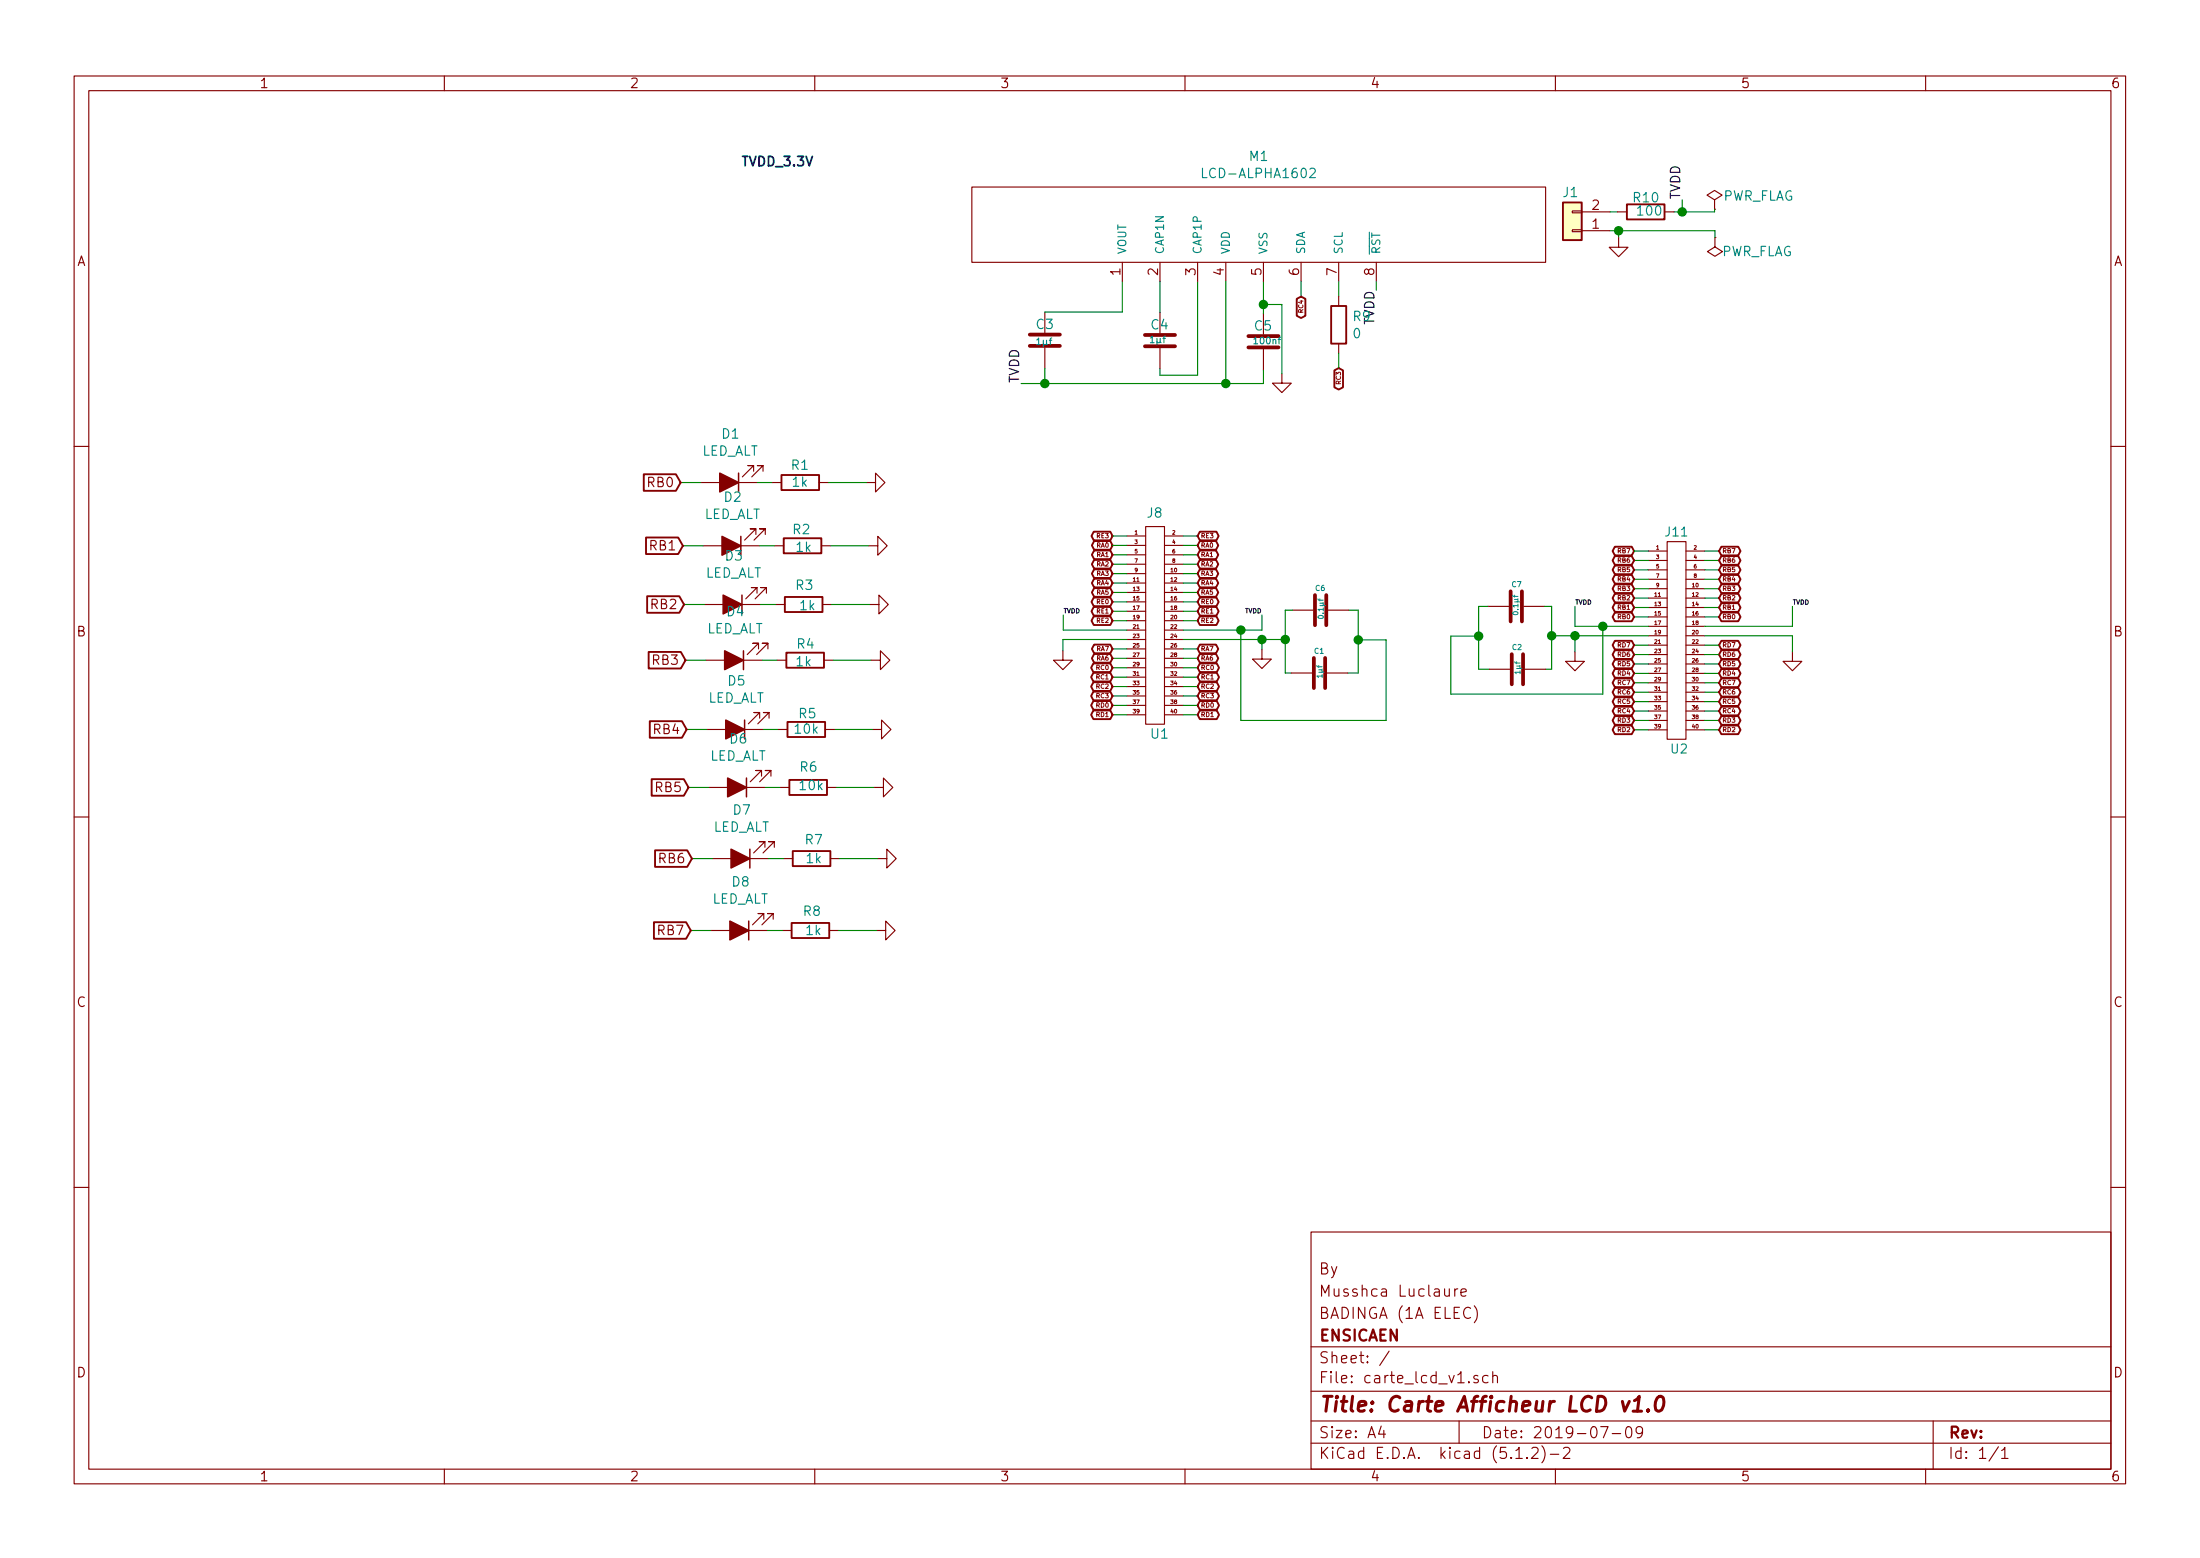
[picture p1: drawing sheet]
EESchema Schematic File Version 4
LIBS:carte_lcd_v1-cache
EELAYER 29 0
EELAYER END
$Descr A4 11693 8268
encoding utf-8
Sheet 1 1
Title "Carte Afficheur LCD v1.0"
Date "2019-07-09"
Rev ""
Comp "ENSICAEN"
Comment1 "BADINGA (1A ELEC)"
Comment2 "Musshca Luclaure"
Comment3 "By"
Comment4 ""
$EndDescr
$Comp
L 4xxx:J8 U1
U 1 1
P 6140 3238
F 0 "U1" H 6164 2588 50  0000 C CNN
F 1 "J8" H 6138 3762 50  0000 C CNN
F 2 "Connector_PinHeader_2.54mm:PinHeader_2x20_P2.54mm_Vertical" H 6140 3238 50  0001 C CNN
F 3 "" H 6140 3238 50  0001 C CNN
	1    6140 3238
	1    0    0    -1  
$EndComp
Text GLabel 5914 2838 0    24   BiDi ~ 0
RE3
Text GLabel 5914 2888 0    24   BiDi ~ 0
RA0
Wire Wire Line
	5990 2838 5914 2838
Wire Wire Line
	6366 2838 6290 2838
Wire Wire Line
	6366 2888 6290 2888
Wire Wire Line
	6366 2938 6290 2938
Wire Wire Line
	6366 2988 6290 2988
Wire Wire Line
	6366 3038 6290 3038
Wire Wire Line
	6366 3088 6290 3088
Wire Wire Line
	6366 3138 6290 3138
Wire Wire Line
	6366 3188 6290 3188
Wire Wire Line
	6366 3238 6290 3238
Wire Wire Line
	6366 3288 6290 3288
Wire Wire Line
	6366 3438 6290 3438
Wire Wire Line
	6366 3488 6290 3488
Wire Wire Line
	6366 3538 6290 3538
Wire Wire Line
	6366 3588 6290 3588
Wire Wire Line
	6366 3638 6290 3638
Wire Wire Line
	6366 3688 6290 3688
Wire Wire Line
	6366 3738 6290 3738
Wire Wire Line
	6366 3788 6290 3788
Wire Wire Line
	5990 2888 5914 2888
Wire Wire Line
	5990 2938 5914 2938
Wire Wire Line
	5990 2988 5914 2988
Wire Wire Line
	5990 3038 5914 3038
Wire Wire Line
	5990 3088 5914 3088
Wire Wire Line
	5990 3138 5914 3138
Wire Wire Line
	5990 3188 5914 3188
Wire Wire Line
	5990 3238 5914 3238
Wire Wire Line
	5990 3288 5914 3288
Wire Wire Line
	5990 3438 5914 3438
Wire Wire Line
	5990 3488 5914 3488
Wire Wire Line
	5990 3538 5914 3538
Wire Wire Line
	5990 3588 5914 3588
Wire Wire Line
	5990 3638 5914 3638
Wire Wire Line
	5990 3688 5914 3688
Wire Wire Line
	5990 3738 5914 3738
Wire Wire Line
	5990 3788 5914 3788
Text GLabel 5914 2938 0    24   BiDi ~ 0
RA1
Text GLabel 5914 2988 0    24   BiDi ~ 0
RA2
Text GLabel 5914 3038 0    24   BiDi ~ 0
RA3
Text GLabel 5914 3088 0    24   BiDi ~ 0
RA4
Text GLabel 5914 3138 0    24   BiDi ~ 0
RA5
Text GLabel 5914 3188 0    24   BiDi ~ 0
RE0
Text GLabel 5914 3238 0    24   BiDi ~ 0
RE1
Text GLabel 5914 3288 0    24   BiDi ~ 0
RE2
Wire Wire Line
	5652 3338 5652 3258
Text Label 5652 3258 0    24   ~ 0
TVDD
Text GLabel 5914 3438 0    24   BiDi ~ 0
RA7
Text GLabel 5914 3488 0    24   BiDi ~ 0
RA6
Text GLabel 5914 3538 0    24   BiDi ~ 0
RC0
Text GLabel 5914 3588 0    24   BiDi ~ 0
RC1
Text GLabel 5914 3638 0    24   BiDi ~ 0
RC2
Text GLabel 5914 3688 0    24   BiDi ~ 0
RC3
Text GLabel 5914 3738 0    24   BiDi ~ 0
RD0
Text GLabel 5914 3788 0    24   BiDi ~ 0
RD1
Text GLabel 6366 2838 2    24   BiDi ~ 0
RE3
Text GLabel 6366 2888 2    24   BiDi ~ 0
RA0
Text GLabel 6366 2938 2    24   BiDi ~ 0
RA1
Text GLabel 6366 2988 2    24   BiDi ~ 0
RA2
Text GLabel 6366 3038 2    24   BiDi ~ 0
RA3
Text GLabel 6366 3088 2    24   BiDi ~ 0
RA4
Text GLabel 6366 3138 2    24   BiDi ~ 0
RA5
Text GLabel 6366 3188 2    24   BiDi ~ 0
RE0
Text GLabel 6366 3238 2    24   BiDi ~ 0
RE1
Text GLabel 6366 3288 2    24   BiDi ~ 0
RE2
Text Label 6708 3258 2    24   ~ 0
TVDD
Text GLabel 6366 3438 2    24   BiDi ~ 0
RA7
Text GLabel 6366 3488 2    24   BiDi ~ 0
RA6
Text GLabel 6366 3538 2    24   BiDi ~ 0
RC0
Text GLabel 6366 3588 2    24   BiDi ~ 0
RC1
Text GLabel 6366 3638 2    24   BiDi ~ 0
RC2
Text GLabel 6366 3688 2    24   BiDi ~ 0
RC3
Text GLabel 6366 3738 2    24   BiDi ~ 0
RD0
Text GLabel 6366 3788 2    24   BiDi ~ 0
RD1
$Comp
L 4xxx:J11 U2
U 1 1
P 8912 3418
F 0 "U2" H 8926 2868 48  0000 C CNN
F 1 "J11" H 8912 4021 48  0000 C CNN
F 2 "Connector_PinHeader_2.54mm:PinHeader_2x20_P2.54mm_Vertical" H 8912 3418 24  0001 C CNN
F 3 "" H 8912 3418 24  0001 C CNN
	1    8912 3418
	1    0    0    -1  
$EndComp
Text GLabel 8686 2918 0    24   BiDi ~ 0
RB7
Wire Wire Line
	8762 2918 8686 2918
Wire Wire Line
	8762 2968 8686 2968
Wire Wire Line
	8762 3018 8686 3018
Wire Wire Line
	8762 3068 8686 3068
Wire Wire Line
	8762 3118 8686 3118
Wire Wire Line
	8762 3168 8686 3168
Wire Wire Line
	8762 3218 8686 3218
Wire Wire Line
	8762 3268 8686 3268
Wire Wire Line
	8762 3418 8686 3418
Wire Wire Line
	8762 3468 8686 3468
Wire Wire Line
	8762 3518 8686 3518
Wire Wire Line
	8762 3568 8686 3568
Wire Wire Line
	8762 3618 8686 3618
Wire Wire Line
	8762 3668 8686 3668
Wire Wire Line
	8762 3718 8686 3718
Wire Wire Line
	8762 3768 8686 3768
Wire Wire Line
	8762 3818 8686 3818
Wire Wire Line
	8762 3868 8686 3868
Wire Wire Line
	9138 3868 9062 3868
Wire Wire Line
	9138 3818 9062 3818
Wire Wire Line
	9138 3768 9062 3768
Wire Wire Line
	9138 3718 9062 3718
Wire Wire Line
	9138 3668 9062 3668
Wire Wire Line
	9138 3618 9062 3618
Wire Wire Line
	9138 3568 9062 3568
Wire Wire Line
	9138 3518 9062 3518
Wire Wire Line
	9138 3268 9062 3268
Wire Wire Line
	9138 3218 9062 3218
Wire Wire Line
	9138 3118 9062 3118
Wire Wire Line
	9138 3168 9062 3168
Wire Wire Line
	9138 3068 9062 3068
Wire Wire Line
	9138 3018 9062 3018
Wire Wire Line
	9138 2968 9062 2968
Wire Wire Line
	9138 2918 9062 2918
Text GLabel 8686 2968 0    24   BiDi ~ 0
RB6
Text GLabel 8686 3018 0    24   BiDi ~ 0
RB5
Text GLabel 8686 3068 0    24   BiDi ~ 0
RB4
Text GLabel 8686 3118 0    24   BiDi ~ 0
RB3
Text GLabel 8686 3168 0    24   BiDi ~ 0
RB2
Text GLabel 8686 3218 0    24   BiDi ~ 0
RB1
Text GLabel 8686 3268 0    24   BiDi ~ 0
RB0
Wire Wire Line
	8372 3368 8372 3454
Wire Wire Line
	8372 3368 8762 3368
$Comp
L power:GND #PWR03
U 1 1
P 8372 3454
F 0 "#PWR03" H 8372 3204 50  0001 C CNN
F 1 "GND" H 8377 3281 50  0001 C CNN
F 2 "" H 8372 3454 50  0001 C CNN
F 3 "" H 8372 3454 50  0001 C CNN
	1    8372 3454
	1    0    0    -1  
$EndComp
Text GLabel 8686 3418 0    24   BiDi ~ 0
RD7
Text GLabel 8686 3468 0    24   BiDi ~ 0
RD6
Text GLabel 8686 3518 0    24   BiDi ~ 0
RD5
Text GLabel 8686 3568 0    24   BiDi ~ 0
RD4
Text GLabel 8686 3618 0    24   BiDi ~ 0
RC7
Text GLabel 8686 3668 0    24   BiDi ~ 0
RC6
Text GLabel 8686 3718 0    24   BiDi ~ 0
RC5
Text GLabel 8686 3768 0    24   BiDi ~ 0
RC4
Text GLabel 8686 3818 0    24   BiDi ~ 0
RD3
Text GLabel 8686 3868 0    24   BiDi ~ 0
RD2
Text GLabel 9138 3868 2    24   BiDi ~ 0
RD2
Text GLabel 9138 3818 2    24   BiDi ~ 0
RD3
Text GLabel 9138 3768 2    24   BiDi ~ 0
RC4
Text GLabel 9138 3718 2    24   BiDi ~ 0
RC5
Text GLabel 9138 3668 2    24   BiDi ~ 0
RC6
Text GLabel 9138 3618 2    24   BiDi ~ 0
RC7
Text GLabel 9138 3568 2    24   BiDi ~ 0
RD4
Text GLabel 9138 3518 2    24   BiDi ~ 0
RD5
Text GLabel 9138 3468 2    24   BiDi ~ 0
RD6
Text GLabel 9138 3418 2    24   BiDi ~ 0
RD7
Wire Wire Line
	9528 3318 9528 3212
Text Label 9528 3212 0    24   ~ 0
TVDD
Text GLabel 9138 3268 2    24   BiDi ~ 0
RB0
Text GLabel 9138 3218 2    24   BiDi ~ 0
RB1
Text GLabel 9138 3118 2    24   BiDi ~ 0
RB3
Text GLabel 9138 3168 2    24   BiDi ~ 0
RB2
Text GLabel 9138 3068 2    24   BiDi ~ 0
RB4
Text GLabel 9138 3018 2    24   BiDi ~ 0
RB5
Text GLabel 9138 2968 2    24   BiDi ~ 0
RB6
Text GLabel 9138 2918 2    24   BiDi ~ 0
RB7
Wire Wire Line
	6290 3388 6708 3388
Wire Wire Line
	6708 3258 6708 3338
Wire Wire Line
	8216 3546 8248 3546
Wire Wire Line
	7916 3546 7860 3546
Wire Wire Line
	7860 3370 7712 3370
$Comp
L Device:C C7
U 1 1
P 8060 3212
F 0 "C7" V 7942 3214 28  0000 C CNN
F 1 "0.1µf" H 8054 3212 28  0000 C CNN
F 2 "Capacitor_SMD:C_1206_3216Metric" H 8098 3062 50  0001 C CNN
F 3 "~" H 8060 3212 50  0001 C CNN
	1    8060 3212
	0    1    1    0   
$EndComp
Wire Wire Line
	7860 3212 7910 3212
Wire Wire Line
	8248 3546 8248 3368
Wire Wire Line
	8248 3212 8210 3212
Connection ~ 7860 3370
Wire Wire Line
	8248 3368 8372 3368
Connection ~ 8248 3368
Wire Wire Line
	8248 3368 8248 3212
Wire Wire Line
	7860 3370 7860 3212
Wire Wire Line
	7860 3546 7860 3370
Connection ~ 8372 3368
Wire Wire Line
	7712 3370 7712 3678
Wire Wire Line
	6596 3338 6708 3338
Connection ~ 6596 3338
Wire Wire Line
	6596 3338 6596 3818
Wire Wire Line
	7368 3390 7368 3818
Wire Wire Line
	7220 3390 7368 3390
Wire Wire Line
	7220 3232 7170 3232
Connection ~ 6708 3388
Wire Wire Line
	6832 3388 6708 3388
Wire Wire Line
	7220 3390 7220 3232
$Comp
L Device:C C6
U 1 1
P 7020 3232
F 0 "C6" V 6902 3234 28  0000 C CNN
F 1 "0.1µf" H 7014 3232 28  0000 C CNN
F 2 "Capacitor_SMD:C_1206_3216Metric" H 7058 3082 50  0001 C CNN
F 3 "~" H 7020 3232 50  0001 C CNN
	1    7020 3232
	0    -1   1    0   
$EndComp
Wire Wire Line
	6864 3566 6832 3566
Wire Wire Line
	6832 3232 6870 3232
Wire Wire Line
	6832 3566 6832 3388
Wire Wire Line
	6832 3388 6832 3232
Connection ~ 6832 3388
Wire Wire Line
	5652 3338 5990 3338
Wire Wire Line
	9062 3318 9528 3318
Wire Wire Line
	6596 3818 7368 3818
Connection ~ 7220 3390
Wire Wire Line
	7220 3566 7220 3390
Wire Wire Line
	7164 3566 7220 3566
$Comp
L Device:C C1
U 1 1
P 7014 3566
F 0 "C1" V 6896 3568 28  0000 C CNN
F 1 "1µf" H 7008 3566 28  0000 C CNN
F 2 "Capacitor_SMD:C_1206_3216Metric" H 7052 3416 50  0001 C CNN
F 3 "~" H 7014 3566 50  0001 C CNN
	1    7014 3566
	0    -1   1    0   
$EndComp
$Comp
L Device:C C2
U 1 1
P 8066 3546
F 0 "C2" V 7948 3548 28  0000 C CNN
F 1 "1µf" H 8060 3546 28  0000 C CNN
F 2 "Capacitor_SMD:C_1206_3216Metric" H 8104 3396 50  0001 C CNN
F 3 "~" H 8066 3546 50  0001 C CNN
	1    8066 3546
	0    -1   1    0   
$EndComp
Wire Wire Line
	6708 3388 6708 3442
$Comp
L power:GND #PWR02
U 1 1
P 6708 3442
F 0 "#PWR02" H 6708 3192 50  0001 C CNN
F 1 "GND" H 6713 3269 50  0001 C CNN
F 2 "" H 6708 3442 50  0001 C CNN
F 3 "" H 6708 3442 50  0001 C CNN
	1    6708 3442
	1    0    0    -1  
$EndComp
Wire Wire Line
	9062 3368 9528 3368
$Comp
L power:GND #PWR04
U 1 1
P 9528 3454
F 0 "#PWR04" H 9528 3204 50  0001 C CNN
F 1 "GND" H 9533 3281 50  0001 C CNN
F 2 "" H 9528 3454 50  0001 C CNN
F 3 "" H 9528 3454 50  0001 C CNN
	1    9528 3454
	1    0    0    -1  
$EndComp
Wire Wire Line
	5650 3388 5650 3448
Wire Wire Line
	5650 3388 5990 3388
$Comp
L power:GND #PWR01
U 1 1
P 5650 3448
F 0 "#PWR01" H 5650 3198 50  0001 C CNN
F 1 "GND" H 5655 3275 50  0001 C CNN
F 2 "" H 5650 3448 50  0001 C CNN
F 3 "" H 5650 3448 50  0001 C CNN
	1    5650 3448
	1    0    0    -1  
$EndComp
$Comp
L Device:LED_ALT D1
U 1 1
P 3876 2554
F 0 "D1" H 3869 2299 50  0000 C CNN
F 1 "LED_ALT" H 3869 2390 50  0000 C CNN
F 2 "LED_SMD:LED_1206_3216Metric" H 3876 2554 50  0001 C CNN
F 3 "~" H 3876 2554 50  0001 C CNN
	1    3876 2554
	-1   0    0    1   
$EndComp
$Comp
L Device:R R1
U 1 1
P 4254 2554
F 0 "R1" V 4160 2552 50  0000 C CNN
F 1 "1k" V 4250 2552 50  0000 C CNN
F 2 "Resistor_SMD:R_1206_3216Metric" V 4184 2554 50  0001 C CNN
F 3 "~" H 4254 2554 50  0001 C CNN
	1    4254 2554
	0    1    1    0   
$EndComp
$Comp
L power:GND #PWR05
U 1 1
P 4604 2554
F 0 "#PWR05" H 4604 2304 50  0001 C CNN
F 1 "GND" V 4609 2426 50  0001 R CNN
F 2 "" H 4604 2554 50  0001 C CNN
F 3 "" H 4604 2554 50  0001 C CNN
	1    4604 2554
	0    -1   -1   0   
$EndComp
Wire Wire Line
	4026 2554 4104 2554
Wire Wire Line
	4404 2554 4604 2554
Wire Wire Line
	3726 2554 3618 2554
$Comp
L Device:LED_ALT D2
U 1 1
P 3888 2890
F 0 "D2" H 3881 2635 50  0000 C CNN
F 1 "LED_ALT" H 3881 2726 50  0000 C CNN
F 2 "LED_SMD:LED_1206_3216Metric" H 3888 2890 50  0001 C CNN
F 3 "~" H 3888 2890 50  0001 C CNN
	1    3888 2890
	-1   0    0    1   
$EndComp
$Comp
L Device:R R2
U 1 1
P 4266 2890
F 0 "R2" V 4178 2884 50  0000 C CNN
F 1 "1k" V 4272 2896 50  0000 C CNN
F 2 "Resistor_SMD:R_1206_3216Metric" V 4196 2890 50  0001 C CNN
F 3 "~" H 4266 2890 50  0001 C CNN
	1    4266 2890
	0    1    1    0   
$EndComp
$Comp
L power:GND #PWR06
U 1 1
P 4616 2890
F 0 "#PWR06" H 4616 2640 50  0001 C CNN
F 1 "GND" V 4621 2762 50  0001 R CNN
F 2 "" H 4616 2890 50  0001 C CNN
F 3 "" H 4616 2890 50  0001 C CNN
	1    4616 2890
	0    -1   -1   0   
$EndComp
Wire Wire Line
	4038 2890 4116 2890
Wire Wire Line
	4416 2890 4616 2890
Wire Wire Line
	3738 2890 3630 2890
$Comp
L Device:LED_ALT D3
U 1 1
P 3894 3202
F 0 "D3" H 3887 2947 50  0000 C CNN
F 1 "LED_ALT" H 3887 3038 50  0000 C CNN
F 2 "LED_SMD:LED_1206_3216Metric" H 3894 3202 50  0001 C CNN
F 3 "~" H 3894 3202 50  0001 C CNN
	1    3894 3202
	-1   0    0    1   
$EndComp
$Comp
L Device:R R3
U 1 1
P 4272 3202
F 0 "R3" V 4168 3206 50  0000 C CNN
F 1 "1k" V 4276 3222 50  0000 C CNN
F 2 "Resistor_SMD:R_1206_3216Metric" V 4202 3202 50  0001 C CNN
F 3 "~" H 4272 3202 50  0001 C CNN
	1    4272 3202
	0    1    1    0   
$EndComp
$Comp
L power:GND #PWR07
U 1 1
P 4622 3202
F 0 "#PWR07" H 4622 2952 50  0001 C CNN
F 1 "GND" V 4627 3074 50  0001 R CNN
F 2 "" H 4622 3202 50  0001 C CNN
F 3 "" H 4622 3202 50  0001 C CNN
	1    4622 3202
	0    -1   -1   0   
$EndComp
Wire Wire Line
	4044 3202 4122 3202
Wire Wire Line
	4422 3202 4622 3202
Wire Wire Line
	3744 3202 3636 3202
$Comp
L Device:LED_ALT D4
U 1 1
P 3902 3498
F 0 "D4" H 3895 3243 50  0000 C CNN
F 1 "LED_ALT" H 3895 3334 50  0000 C CNN
F 2 "LED_SMD:LED_1206_3216Metric" H 3902 3498 50  0001 C CNN
F 3 "~" H 3902 3498 50  0001 C CNN
	1    3902 3498
	-1   0    0    1   
$EndComp
$Comp
L Device:R R4
U 1 1
P 4280 3498
F 0 "R4" V 4192 3500 50  0000 C CNN
F 1 "1k" V 4286 3490 50  0000 C CNN
F 2 "Resistor_SMD:R_1206_3216Metric" V 4210 3498 50  0001 C CNN
F 3 "~" H 4280 3498 50  0001 C CNN
	1    4280 3498
	0    1    1    0   
$EndComp
$Comp
L power:GND #PWR08
U 1 1
P 4630 3498
F 0 "#PWR08" H 4630 3248 50  0001 C CNN
F 1 "GND" V 4635 3370 50  0001 R CNN
F 2 "" H 4630 3498 50  0001 C CNN
F 3 "" H 4630 3498 50  0001 C CNN
	1    4630 3498
	0    -1   -1   0   
$EndComp
Wire Wire Line
	4052 3498 4130 3498
Wire Wire Line
	4430 3498 4630 3498
Wire Wire Line
	3752 3498 3644 3498
$Comp
L Device:LED_ALT D5
U 1 1
P 3908 3866
F 0 "D5" H 3901 3611 50  0000 C CNN
F 1 "LED_ALT" H 3901 3702 50  0000 C CNN
F 2 "LED_SMD:LED_1206_3216Metric" H 3908 3866 50  0001 C CNN
F 3 "~" H 3908 3866 50  0001 C CNN
	1    3908 3866
	-1   0    0    1   
$EndComp
$Comp
L power:GND #PWR09
U 1 1
P 4636 3866
F 0 "#PWR09" H 4636 3616 50  0001 C CNN
F 1 "GND" V 4641 3738 50  0001 R CNN
F 2 "" H 4636 3866 50  0001 C CNN
F 3 "" H 4636 3866 50  0001 C CNN
	1    4636 3866
	0    -1   -1   0   
$EndComp
Wire Wire Line
	4058 3866 4136 3866
Wire Wire Line
	4436 3866 4636 3866
Wire Wire Line
	3758 3866 3650 3866
$Comp
L Device:LED_ALT D6
U 1 1
P 3918 4174
F 0 "D6" H 3911 3919 50  0000 C CNN
F 1 "LED_ALT" H 3911 4010 50  0000 C CNN
F 2 "LED_SMD:LED_1206_3216Metric" H 3918 4174 50  0001 C CNN
F 3 "~" H 3918 4174 50  0001 C CNN
	1    3918 4174
	-1   0    0    1   
$EndComp
$Comp
L Device:R R6
U 1 1
P 4296 4174
F 0 "R6" V 4186 4176 50  0000 C CNN
F 1 "10k" V 4284 4190 50  0000 C CNN
F 2 "Resistor_SMD:R_1206_3216Metric" V 4226 4174 50  0001 C CNN
F 3 "~" H 4296 4174 50  0001 C CNN
	1    4296 4174
	0    1    1    0   
$EndComp
$Comp
L power:GND #PWR010
U 1 1
P 4646 4174
F 0 "#PWR010" H 4646 3924 50  0001 C CNN
F 1 "GND" V 4651 4046 50  0001 R CNN
F 2 "" H 4646 4174 50  0001 C CNN
F 3 "" H 4646 4174 50  0001 C CNN
	1    4646 4174
	0    -1   -1   0   
$EndComp
Wire Wire Line
	4068 4174 4146 4174
Wire Wire Line
	4446 4174 4646 4174
Wire Wire Line
	3768 4174 3660 4174
$Comp
L Device:LED_ALT D8
U 1 1
P 3930 4934
F 0 "D8" H 3923 4679 50  0000 C CNN
F 1 "LED_ALT" H 3923 4770 50  0000 C CNN
F 2 "LED_SMD:LED_1206_3216Metric" H 3930 4934 50  0001 C CNN
F 3 "~" H 3930 4934 50  0001 C CNN
	1    3930 4934
	-1   0    0    1   
$EndComp
$Comp
L Device:R R8
U 1 1
P 4308 4934
F 0 "R8" V 4204 4942 50  0000 C CNN
F 1 "1k" V 4306 4950 50  0000 C CNN
F 2 "Resistor_SMD:R_1206_3216Metric" V 4238 4934 50  0001 C CNN
F 3 "~" H 4308 4934 50  0001 C CNN
	1    4308 4934
	0    1    1    0   
$EndComp
$Comp
L power:GND #PWR012
U 1 1
P 4658 4934
F 0 "#PWR012" H 4658 4684 50  0001 C CNN
F 1 "GND" V 4663 4806 50  0001 R CNN
F 2 "" H 4658 4934 50  0001 C CNN
F 3 "" H 4658 4934 50  0001 C CNN
	1    4658 4934
	0    -1   -1   0   
$EndComp
Wire Wire Line
	4080 4934 4158 4934
Wire Wire Line
	4458 4934 4658 4934
Wire Wire Line
	3780 4934 3672 4934
$Comp
L Device:LED_ALT D7
U 1 1
P 3936 4552
F 0 "D7" H 3929 4297 50  0000 C CNN
F 1 "LED_ALT" H 3929 4388 50  0000 C CNN
F 2 "LED_SMD:LED_1206_3216Metric" H 3936 4552 50  0001 C CNN
F 3 "~" H 3936 4552 50  0001 C CNN
	1    3936 4552
	-1   0    0    1   
$EndComp
$Comp
L Device:R R7
U 1 1
P 4314 4552
F 0 "R7" V 4212 4564 50  0000 C CNN
F 1 "1k" V 4312 4564 50  0000 C CNN
F 2 "Resistor_SMD:R_1206_3216Metric" V 4244 4552 50  0001 C CNN
F 3 "~" H 4314 4552 50  0001 C CNN
	1    4314 4552
	0    1    1    0   
$EndComp
$Comp
L power:GND #PWR011
U 1 1
P 4664 4552
F 0 "#PWR011" H 4664 4302 50  0001 C CNN
F 1 "GND" V 4669 4424 50  0001 R CNN
F 2 "" H 4664 4552 50  0001 C CNN
F 3 "" H 4664 4552 50  0001 C CNN
	1    4664 4552
	0    -1   -1   0   
$EndComp
Wire Wire Line
	4086 4552 4164 4552
Wire Wire Line
	4464 4552 4664 4552
Wire Wire Line
	3786 4552 3678 4552
$Comp
L Device:C C3
U 1 1
P 5554 1798
F 0 "C3" H 5502 1884 50  0000 L CNN
F 1 "1µf" H 5502 1792 35  0000 L CNN
F 2 "Capacitor_SMD:C_1206_3216Metric" H 5592 1648 50  0001 C CNN
F 3 "~" H 5554 1798 50  0001 C CNN
	1    5554 1798
	1    0    0    -1  
$EndComp
Wire Wire Line
	5554 1648 5966 1648
Wire Wire Line
	5966 1648 5966 1484
$Comp
L Device:C C4
U 1 1
P 6166 1800
F 0 "C4" H 6112 1886 50  0000 L CNN
F 1 "1µf" H 6106 1806 35  0000 L CNN
F 2 "Capacitor_SMD:C_1206_3216Metric" H 6204 1650 50  0001 C CNN
F 3 "~" H 6166 1800 50  0001 C CNN
	1    6166 1800
	1    0    0    -1  
$EndComp
Wire Wire Line
	6166 1650 6166 1484
Wire Wire Line
	6166 1950 6166 1984
Wire Wire Line
	6166 1984 6366 1984
Wire Wire Line
	6366 1984 6366 1484
Wire Wire Line
	5554 2028 5554 1948
$Comp
L power:GND #PWR013
U 1 1
P 6814 1976
F 0 "#PWR013" H 6814 1726 50  0001 C CNN
F 1 "GND" H 6819 1803 50  0001 C CNN
F 2 "" H 6814 1976 50  0001 C CNN
F 3 "" H 6814 1976 50  0001 C CNN
	1    6814 1976
	1    0    0    -1  
$EndComp
Wire Wire Line
	5554 2028 5428 2028
Connection ~ 5554 2028
Text Label 5428 2028 1    50   ~ 0
TVDD
Wire Wire Line
	6916 1484 6916 1566
Text Label 7316 1532 3    50   ~ 0
TVDD
Wire Wire Line
	7316 1484 7316 1532
Text Notes 3936 886  0    50   ~ 10
TVDD_3.3V \n
Wire Wire Line
	6290 3338 6596 3338
Text Label 8942 1052 1    50   ~ 0
TVDD
Wire Wire Line
	9138 3468 9062 3468
Wire Wire Line
	9138 3418 9062 3418
Text GLabel 3630 2890 0    50   Input ~ 0
RB1
Text GLabel 3636 3202 0    50   Input ~ 0
RB2
Text GLabel 3644 3498 0    50   Input ~ 0
RB3
Text GLabel 3650 3866 0    50   Input ~ 0
RB4
Text GLabel 3618 2554 0    50   Input ~ 0
RB0
Text GLabel 3660 4174 0    50   Input ~ 0
RB5
Text GLabel 3672 4934 0    50   Input ~ 0
RB7
Text GLabel 3678 4552 0    50   Input ~ 0
RB6
$Comp
L Device:C C5
U 1 1
P 6716 1806
F 0 "C5" H 6662 1892 50  0000 L CNN
F 1 "100nf" H 6656 1812 35  0000 L CNN
F 2 "Capacitor_SMD:C_1206_3216Metric" H 6754 1656 50  0001 C CNN
F 3 "~" H 6716 1806 50  0001 C CNN
	1    6716 1806
	1    0    0    -1  
$EndComp
Wire Wire Line
	6716 1956 6716 2028
Wire Wire Line
	6716 1484 6716 1608
Wire Wire Line
	6814 1608 6716 1608
Connection ~ 6716 1608
Wire Wire Line
	6716 1608 6716 1656
Text GLabel 6916 1566 3    24   BiDi ~ 0
RC4
Text GLabel 7116 1946 3    24   BiDi ~ 0
RC3
Wire Wire Line
	7116 1484 7116 1566
$Comp
L Device:R R9
U 1 1
P 7116 1716
F 0 "R9" H 7186 1762 50  0000 L CNN
F 1 "0" H 7186 1671 50  0000 L CNN
F 2 "Resistor_SMD:R_1206_3216Metric" V 7046 1716 50  0001 C CNN
F 3 "~" H 7116 1716 50  0001 C CNN
	1    7116 1716
	1    0    0    -1  
$EndComp
Wire Wire Line
	7116 1866 7116 1946
Wire Wire Line
	5554 2028 6516 2028
Wire Wire Line
	6814 1608 6814 1976
$Comp
L power:PWR_FLAG #FLG0101
U 1 1
P 9114 1102
F 0 "#FLG0101" H 9114 1177 50  0001 C CNN
F 1 "PWR_FLAG" H 9348 1174 50  0000 C CNN
F 2 "" H 9114 1102 50  0001 C CNN
F 3 "~" H 9114 1102 50  0001 C CNN
	1    9114 1102
	1    0    0    -1  
$EndComp
$Comp
L 4xxx:LCD-ALPHA1602 M1
U 1 1
P 6666 1184
F 0 "M1" H 6691 1549 50  0000 C CNN
F 1 "LCD-ALPHA1602" H 6691 1458 50  0000 C CNN
F 2 "pastille_carte:LCD-1602-NEW" H 6666 1184 50  0001 C CNN
F 3 "" H 6666 1184 50  0001 C CNN
	1    6666 1184
	1    0    0    -1  
$EndComp
Wire Wire Line
	6516 1484 6516 2028
Connection ~ 6516 2028
Wire Wire Line
	6516 2028 6716 2028
Wire Wire Line
	9528 3368 9528 3454
$Comp
L Connector_Generic:Conn_01x02 J1
U 1 1
P 8358 1216
F 0 "J1" H 8322 1016 50  0000 L CNN
F 1 "Conn_01x02" H 8438 1117 50  0001 L CNN
F 2 "Connector_PinSocket_2.54mm:PinSocket_1x02_P2.54mm_Vertical" H 8358 1216 50  0001 C CNN
F 3 "~" H 8358 1216 50  0001 C CNN
	1    8358 1216
	-1   0    0    1   
$EndComp
Wire Wire Line
	8898 1116 8942 1116
Wire Wire Line
	8942 1116 8942 1052
Wire Wire Line
	8942 1116 9114 1116
Wire Wire Line
	9114 1116 9114 1102
Connection ~ 8942 1116
Wire Wire Line
	8604 1216 8558 1216
Wire Wire Line
	8604 1216 8604 1254
$Comp
L power:GND #PWR0101
U 1 1
P 8604 1254
F 0 "#PWR0101" H 8604 1004 50  0001 C CNN
F 1 "GND" H 8609 1081 50  0001 C CNN
F 2 "" H 8604 1254 50  0001 C CNN
F 3 "" H 8604 1254 50  0001 C CNN
	1    8604 1254
	1    0    0    -1  
$EndComp
$Comp
L power:PWR_FLAG #FLG0102
U 1 1
P 9116 1252
F 0 "#FLG0102" H 9116 1327 50  0001 C CNN
F 1 "PWR_FLAG" H 8890 1330 50  0000 C CNN
F 2 "" H 9116 1252 50  0001 C CNN
F 3 "~" H 9116 1252 50  0001 C CNN
	1    9116 1252
	-1   0    0    1   
$EndComp
Wire Wire Line
	8558 1116 8598 1116
Wire Wire Line
	8604 1216 9116 1216
Wire Wire Line
	9116 1216 9116 1252
Connection ~ 8604 1216
$Comp
L Device:R R5
U 1 1
P 4286 3866
F 0 "R5" V 4200 3872 50  0000 C CNN
F 1 "10k" V 4282 3866 50  0000 C CNN
F 2 "Resistor_SMD:R_1206_3216Metric" V 4216 3866 50  0001 C CNN
F 3 "~" H 4286 3866 50  0001 C CNN
	1    4286 3866
	0    1    1    0   
$EndComp
$Comp
L Device:R R10
U 1 1
P 8748 1116
F 0 "R10" V 8820 1114 50  0000 C CNN
F 1 "100" V 8750 1096 50  0000 C CNN
F 2 "Resistor_SMD:R_1206_3216Metric" V 8678 1116 50  0001 C CNN
F 3 "~" H 8748 1116 50  0001 C CNN
	1    8748 1116
	0    -1   -1   0   
$EndComp
Text Label 8372 3212 0    24   ~ 0
TVDD
Wire Wire Line
	8372 3318 8372 3212
Wire Wire Line
	8372 3318 8520 3318
Wire Wire Line
	8520 3318 8520 3678
Wire Wire Line
	7712 3678 8520 3678
Connection ~ 8520 3318
Wire Wire Line
	8520 3318 8762 3318
$EndSCHEMATC
